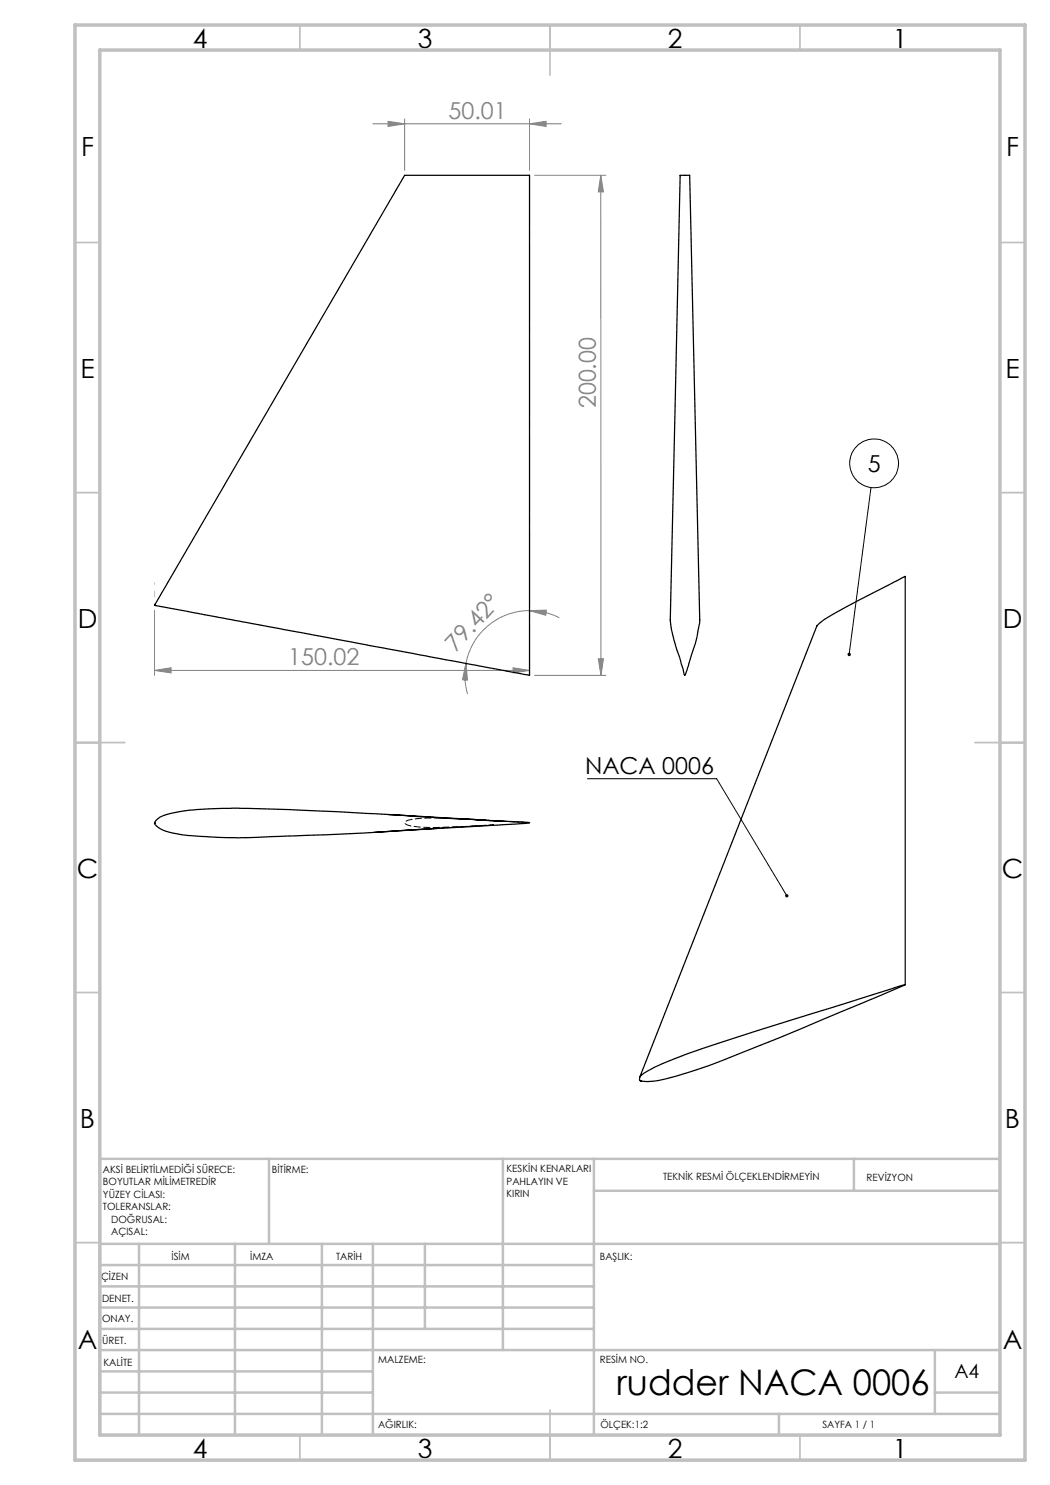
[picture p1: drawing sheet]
<svg xmlns="http://www.w3.org/2000/svg" width="210mm" height="297mm" viewBox="0 0 210 297" stroke-linecap="round" stroke-linejoin="round" font-family="sans-serif">
<g fill="none" stroke="#000" stroke-width=".2">
<path d="M174.2 97.5l-4.4 33.4M117.5 155.7h25.8l14.1 23.5"/>
<circle cx="174.8" cy="92.7" r="4.9"/>
</g>
<g fill="none" stroke="#808080" stroke-width=".2">
<path d="M74.6 24.8h37.7M77.6 24.3l3.3 .5-3.3 .5zM80.9 23.8v10.3M105.9 24.8l3.3-.5v1zM105.9 23.8v10.3M106.9 35.1h14.3M120.2 35.1l.5 3.3h-1zM120.2 35.1v100M30.9 134.1l3.3-.5v1zM30.9 122.1v13M30.9 134.1h75M93.2 132.7l.3 3.3h-1z"/>
<path d="M93.2 132.7a12.9 12.9 0 0 0 .3 6.1M102.6 133.6l3.3 .5-3.3 .5zM105.9 122.1l3.4-.1-.2 1zM105.9 122.1a13 13 0 0 0-12.7 10.6M105.9 122.1a12.5 12.5 0 0 1 6 1.5M106.9 135.1h14.3M119.7 131.8h1l-.5 3.3z"/>
</g>
<path d="M105.9 35.1v100" fill="none" stroke="#c0c0c0" stroke-width=".2" stroke-dasharray="15.2 1.3 1.3 1.3" stroke-dashoffset="5.2"/>
<path d="M30.9 121v-4.5" fill="none" stroke="#c0c0c0" stroke-width=".2" stroke-dasharray="15.2 1.3 1.3 1.3" stroke-dashoffset="14.9"/>
<g fill="none" stroke="#c0c0c0" stroke-width=".35">
<path d="M60 5v5M110 5v10M160 5v5M15 48.5h5M200 48.5h5M15 98.5h5M200 98.5h5M15 148.5h10M195 148.5h10M15 198.5h5M200 198.5h5M15 248.5h5"/>
<path d="M200 248.5h5M60 287v5M110 282v10M160 287v5"/>
</g>
<g fill="none" stroke="#c0c0c0" stroke-width=".5">
<path d="M53.8 231.8v17M100.6 231.8v38.2M118.8 231.8v55.2M118.8 238.2h81.2M170.8 231.8v6.4M200 231.8h-180v55.2M20 248.8h180M20 257.3h98.8M20 253h98.8M27.8 248.8v38.2M47 248.8v38.2M64.4 248.8v38.2"/>
<path d="M74.6 248.8v38.2M85 248.8v17M20 265.8h98.8M20 261.5h98.8M20 278.5h54.6M20 274.3h54.6M20 270h180M187 278.5h13M187 270v12.8M20 282.8h180M155.8 282.8v4.2"/>
</g>
<path d="M15 5h190v287h-190zM20 10h180v277h-180z" fill="none" stroke="#c0c0c0" stroke-width=".7"/>
<path d="M169.6 130.6a.35 .35 0 0 0-.1 .4 .35 .35 0 0 0 .3 .2v-.3v.3a.34 .34 0 0 0 .4-.4 .34 .34 0 0 0-.6-.2zM157.1 179a.32 .32 0 0 0 0 .4 .32 .32 0 0 0 .4 .1l-.1-.3 .1 .3a.34 .34 0 0 0 .1-.6 .34 .34 0 0 0-.5 .1z" fill="#000"/>
<g fill="#808080">
<path d="M30.9 134.1l3.3-.5v1zM102.6 133.6l3.3 .5-3.3 .5z"/>
<path d="M105.9 122.1l3.4-.1-.2 1zM93.2 132.7l.3 3.3h-1z"/>
<path d="M120.2 35.1l.5 3.3h-1zM119.7 131.8h1l-.5 3.3z"/>
<path d="M105.9 24.8l3.3-.5v1zM77.6 24.3l3.3 .5-3.3 .5z"/>
</g>
<path d="M80.9 35.1h25v100l-75-14zM136 35.1h1.9l2 88.9-.2 1.9a30.9 30.9 0 0 1-1.8 6.4l-.5 1.7-.5 1.1-1.8-6.2a20 20 0 0 1-1-4.9zM30.9 121.1h.1M30.9 164.6h.1M31.3 164a7.3 7.3 0 0 1 4.3-1.6 88.6 88.6 0 0 1 15.1-.7l16.9 .6 38.3 2.2-2.7 .3-14.2 .8a802.4 802.4 0 0 1-42.1 1.9 68.7 68.7 0 0 1-12.8-1 4.4 4.4 0 0 1-3.2-1.9zM77.6 162.9l19.4 1.1M87.8 165.7l-13 .8M95 163.9l5.5 .3M181 197v-81.7l-14 7.3a12.3 12.3 0 0 0-3.6 2.6l-35.4 90.2M128 215.3a17.8 17.8 0 0 1 6.1-3.2 455.7 455.7 0 0 1 32-10.5l14.9-4.7-9.2 4a654.8 654.8 0 0 1-31.9 12.8l-2 .7a32.2 32.2 0 0 1-8.4 1.9l-1.5-.2zM128.1 216.1h.1" fill="none" stroke="#000" stroke-width=".25"/>
<path d="M98.7 165l-5.4 .3a56.9 56.9 0 0 1-11-.1l-1.1-.4-.3-.2 .1-.2a1.73 1.73 0 0 1 1.3-.5 49.3 49.3 0 0 1 11-.1l3.8 .2M102.5 164.3l-2-.1" fill="none" stroke="#000" stroke-width=".2" stroke-dasharray="1.3 .6" stroke-dashoffset=".6"/>
<path d="M100.4 164.2l5.5 .3" fill="none" stroke="#000" stroke-width=".2" stroke-dasharray="1.3 .6" stroke-dashoffset=".7"/>
<path d="M87.9 165.7l8.3-.6" fill="none" stroke="#000" stroke-width=".2" stroke-dasharray="1.3 .6" stroke-dashoffset=".3"/>
<path d="M88.1 163.6l12.3 .6M98.7 165l-16 .9" fill="none" stroke="#000" stroke-width=".2" stroke-dasharray="1.3 .6" stroke-dashoffset=".2"/>
<path d="M98.8 164.1l4.9 .3" fill="none" stroke="#000" stroke-width=".2" stroke-dasharray="1.3 .6"/>
<text font-size="7.1" x="123.3" y="279">rudder NACA 0006</text>
<g font-size="5.3">
<text x="38.5" y="9.5">4</text>
<text x="83.5" y="9.5">3</text>
<text x="133.6" y="9.5">2</text>
<text x="178.6" y="9.5">1</text>
<text x="16.2" y="31.3">F</text>
<text x="201.2" y="31.3">F</text>
<text x="16.1" y="75.5">E</text>
<text x="201.1" y="75.5">E</text>
<text x="15.5" y="125.5">D</text>
<text x="200.5" y="125.5">D</text>
<text x="15.4" y="175.5">C</text>
<text x="200.4" y="175.5">C</text>
<text x="16" y="225.5">B</text>
<text x="201" y="225.5">B</text>
<text x="15.5" y="269.8">A</text>
<text x="200.5" y="269.8">A</text>
<text x="38.5" y="291.5">4</text>
<text x="83.5" y="291.5">3</text>
<text x="133.6" y="291.5">2</text>
<text x="178.6" y="291.5">1</text>
</g>
<g font-size="4.7" fill="#808080">
<text x="89.7" y="23.7">50.01</text>
<text x="119.2" y="81.7" transform="rotate(-90 119.2 81.7)">200.00</text>
<text x="91.1" y="130.6" transform="rotate(-47 91.1 130.6)">79.42°</text>
<text x="57.6" y="133.1">150.02</text>
</g>
<g font-size="4.7">
<text x="173.5" y="94.4">5</text>
<text x="117" y="154.7">NACA 0006</text>
</g>
<text font-size="3.9" x="190.9" y="275.5">A4</text>
<g font-size="2">
<text x="20.6" y="234.6">AKSİ BELİRTİLMEDİĞİ SÜRECE:</text>
<text x="20.6" y="237.1">BOYUTLAR MİLİMETREDİR</text>
<text x="20.6" y="239.6">YÜZEY CİLASI:</text>
<text x="54.4" y="234.6">BİTİRME:</text>
<text x="101.3" y="234.5">KESKİN KENARLARI</text>
<text x="101.3" y="237">PAHLAYIN VE</text>
<text x="101.3" y="239.5">KIRIN</text>
<text x="132.6" y="236">TEKNİK RESMİ ÖLÇEKLENDİRMEYİN</text>
<text x="173.3" y="236.2">REVİZYON</text>
<text x="20.6" y="242.1">TOLERANSLAR:</text>
<text x="22.2" y="244.6">DOĞRUSAL:</text>
<text x="22.2" y="247.1">AÇISAL:</text>
<text x="34.3" y="252">İSİM</text>
<text x="50" y="251.9">İMZA</text>
<text x="67.2" y="251.9">TARİH</text>
<text x="120" y="251.9">BAŞLIK:</text>
<text x="20.2" y="256.1">ÇİZEN</text>
<text x="20.4" y="260.3">DENET.</text>
<text x="20.4" y="264.4">ONAY.</text>
<text x="20.5" y="268.8">ÜRET.</text>
<text x="20.7" y="273.1">KALİTE</text>
<text x="75.7" y="272.5">MALZEME:</text>
<text x="120" y="272.5">RESİM NO.</text>
<text x="75.6" y="285.5">AĞIRLIK:</text>
<text x="120.1" y="285.6">ÖLÇEK:1:2</text>
<text x="164.5" y="285.6">SAYFA 1 / 1</text>
</g>
</svg>
